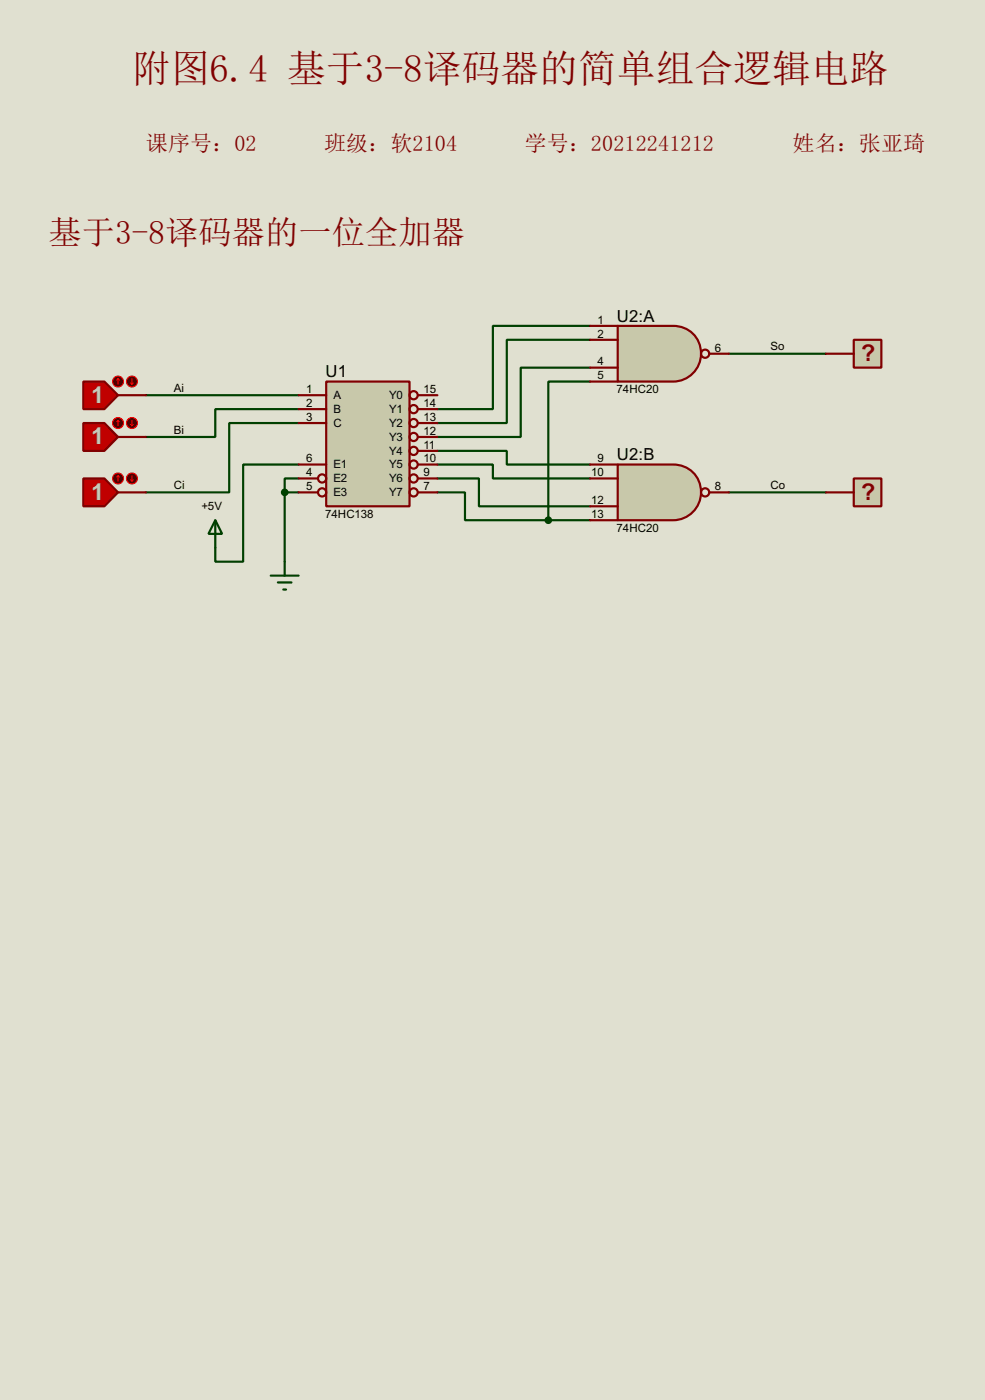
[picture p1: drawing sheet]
<svg xmlns="http://www.w3.org/2000/svg" width="180mm" height="256mm" viewBox="0 0 180 256" stroke-linecap="round" stroke-linejoin="round" font-family="sans-serif">
<path d="M0 0h180.3v256.5h-180.3z" fill="#e0e0d0"/>
<g fill="none" stroke="#004000" stroke-width=".4">
<path d="M108 59.7h-17.8v15.3h-10.1M26.7 72.4h28M54.7 75h-15.3v5.1h-12.7M54.7 77.5h-12.7v12.7h-15.3M108 62.3h-15.2v15.2h-12.7M108 67.4h-12.7v12.7h-15.2M108 69.9h-7.6v25.4M133.4 64.8h17.8M52.1 90.2h2.6M52.1 90.2v12.7M54.7 85.1h-10.2v17.8h-5.1v-2.5M54.7 87.7h-2.6v2.5"/>
<path d="M80.1 82.6h12.7v2.5h15.2M80.1 85.1h10.1v2.6h17.8M80.1 87.7h7.6v5.1h20.3M80.1 90.2h5v5.1h15.3M100.4 95.3h7.6M133.4 90.2h17.8"/>
</g>
<path d="M59.7 69.9h15.3v22.9h-15.3z" fill="#c8c8aa" stroke="#800000" stroke-width=".4"/>
<g fill="none" stroke="#800000" stroke-width=".4">
<path d="M54.7 72.4h5M54.7 75h5M54.7 77.5h5M76.5 72.4h3.6M76.5 75h3.6M76.5 77.5h3.6M54.7 85.1h5M54.7 87.7h3.5M54.7 90.2h3.5M76.5 85.1h3.6M76.5 87.7h3.6M76.5 90.2h3.6"/>
<path d="M76.5 80.1h3.6M76.5 82.6h3.6"/>
<circle cx="75.7" cy="77.5" r=".75"/>
<circle cx="75.7" cy="72.4" r=".75"/>
<circle cx="75.7" cy="75" r=".75"/>
<circle cx="58.9" cy="90.2" r=".75"/>
<circle cx="58.9" cy="87.7" r=".75"/>
<circle cx="75.7" cy="87.7" r=".75"/>
<circle cx="75.7" cy="85.1" r=".75"/>
<circle cx="75.7" cy="80.1" r=".75"/>
<circle cx="75.7" cy="82.6" r=".75"/>
<circle cx="75.7" cy="90.2" r=".75"/>
</g>
<path d="M113.1 59.7h10.1a5.1 5.1 0 0 1 5.1 5.1 5.1 5.1 0 0 1-5.1 5.1h-10.1z" fill-rule="evenodd" fill="#c8c8aa" stroke="#800000" stroke-width=".4"/>
<g fill="none" stroke="#800000" stroke-width=".4">
<path d="M108 59.7h5.1M108 62.3h5.1M108 67.4h5.1M108 69.9h5.1M129.8 64.8h3.6"/>
<circle cx="129" cy="64.8" r=".75"/>
</g>
<path d="M113.1 85.1h10.1a5.1 5.1 0 0 1 5.1 5.1 5.1 5.1 0 0 1-5.1 5.1h-10.1z" fill-rule="evenodd" fill="#c8c8aa" stroke="#800000" stroke-width=".4"/>
<g fill="none" stroke="#800000" stroke-width=".4">
<path d="M108 85.1h5.1M108 87.7h5.1M108 92.8h5.1M108 95.3h5.1M129.8 90.2h3.6"/>
<circle cx="129" cy="90.2" r=".75"/>
</g>
<path d="M156.3 62.3h5v5.1h-5z" fill-rule="evenodd" fill="#c8c8aa" stroke="#800000" stroke-width=".4"/>
<path d="M151.2 64.8h5.1" fill="none" stroke="#800000" stroke-width=".4"/>
<path d="M156.3 87.7h5v5.1h-5z" fill-rule="evenodd" fill="#c8c8aa" stroke="#800000" stroke-width=".4"/>
<path d="M151.2 90.2h5.1" fill="none" stroke="#800000" stroke-width=".4"/>
<path d="M15.3 69.9h3.8l2.5 2.5-2.5 2.6h-3.8z" fill-rule="evenodd" fill="#c00000" stroke="#800000" stroke-width=".4"/>
<path d="M21.6 72.4h5.1" fill="none" stroke="#800000" stroke-width=".4"/>
<circle cx="21.6" cy="69.9" r="1" fill="#400000" stroke="#f00" stroke-width=".2"/>
<path d="M21.6 69.4l-.2 .3M21.6 69.4l.3 .3M21.6 69.4v1" fill="none" stroke="#f00" stroke-width=".2"/>
<circle cx="24.1" cy="69.9" r="1" fill="#400000" stroke="#f00" stroke-width=".2"/>
<path d="M23.9 70.2l.3 .2M24.2 69.4v1M24.4 70.2l-.2 .2" fill="none" stroke="#f00" stroke-width=".2"/>
<path d="M15.3 77.5h3.8l2.5 2.6-2.5 2.5h-3.8z" fill-rule="evenodd" fill="#c00000" stroke="#800000" stroke-width=".4"/>
<path d="M21.6 80.1h5.1" fill="none" stroke="#800000" stroke-width=".4"/>
<circle cx="21.6" cy="77.5" r="1" fill="#400000" stroke="#f00" stroke-width=".2"/>
<path d="M21.6 77l-.2 .3M21.6 77l.3 .3M21.6 77v1" fill="none" stroke="#f00" stroke-width=".2"/>
<circle cx="24.1" cy="77.5" r="1" fill="#400000" stroke="#f00" stroke-width=".2"/>
<path d="M23.9 77.8l.3 .2M24.2 77v1M24.4 77.8l-.2 .2" fill="none" stroke="#f00" stroke-width=".2"/>
<path d="M15.3 87.7h3.8l2.5 2.5-2.5 2.6h-3.8z" fill-rule="evenodd" fill="#c00000" stroke="#800000" stroke-width=".4"/>
<path d="M21.6 90.2h5.1" fill="none" stroke="#800000" stroke-width=".4"/>
<circle cx="21.6" cy="87.7" r="1" fill="#400000" stroke="#f00" stroke-width=".2"/>
<path d="M21.6 87.2l-.2 .2M21.6 87.2l.3 .2M21.6 87.2v1" fill="none" stroke="#f00" stroke-width=".2"/>
<circle cx="24.1" cy="87.7" r="1" fill="#400000" stroke="#f00" stroke-width=".2"/>
<path d="M23.9 87.9l.3 .3M24.2 87.2v1M24.4 87.9l-.2 .3" fill="none" stroke="#f00" stroke-width=".2"/>
<path d="M39.4 95.3l1.3 2.5h-2.5zM39.4 95.3v5.1M49.6 105.5h5.1M50.9 106.7h2.5M51.9 108h.5M52.1 102.9v2.6" fill="none" stroke="#004000" stroke-width=".4"/>
<g fill="#004000" stroke="#004000" stroke-width=".4">
<circle cx="52.1" cy="90.2" r=".5"/>
<circle cx="100.3" cy="95.3" r=".5"/>
</g>
<text font-size="7.1" fill="#800000" x="24.2" y="15">附图6.4 基于3-8译码器的简单组合逻辑电路</text>
<text font-size="6.1" fill="#800000" x="8.9" y="44.7">基于3-8译码器的一位全加器</text>
<g font-size="4.8" fill="#800000">
<text x="157.6" y="66.2">?</text>
<text x="157.6" y="91.5">?</text>
</g>
<g font-size="4.8" fill="#c0c0c0">
<text x="16.7" y="73.7">1</text>
<text x="16.7" y="81.4">1</text>
<text x="16.7" y="91.5">1</text>
</g>
<g font-size="4.1" fill="#800000">
<text x="26.7" y="27.6">课序号：02</text>
<text x="59.3" y="27.6">班级：软2104</text>
<text x="96" y="27.6">学号：20212241212</text>
<text x="145.1" y="27.6">姓名：张亚琦</text>
</g>
<g font-size="3.4">
<text x="112.9" y="58.9">U2:A</text>
<text x="59.6" y="69.1">U1</text>
<text x="112.9" y="84.3">U2:B</text>
</g>
<g font-size="2.4">
<text x="109.4" y="59.3">1</text>
<text x="109.4" y="61.9">2</text>
<text x="130.9" y="64.4">6</text>
<text x="141" y="64.2">So</text>
<text x="31.8" y="71.8">Ai</text>
<text x="56.1" y="72">1</text>
<text x="77.5" y="72">15</text>
<text x="109.4" y="67">4</text>
<text x="109.4" y="69.5">5</text>
<text x="112.9" y="72">74HC20</text>
<text x="56.1" y="74.6">2</text>
<text x="56.1" y="77.1">3</text>
<text x="61" y="73.1">A</text>
<text x="61" y="75.6">B</text>
<text x="71.2" y="73.1">Y0</text>
<text x="71.2" y="75.6">Y1</text>
<text x="77.5" y="74.6">14</text>
<text x="77.5" y="77.1">13</text>
<text x="31.8" y="79.5">Bi</text>
<text x="61" y="78.2">C</text>
<text x="71.2" y="78.2">Y2</text>
<text x="71.2" y="80.8">Y3</text>
<text x="71.2" y="83.3">Y4</text>
<text x="77.5" y="79.7">12</text>
<text x="77.5" y="82.2">11</text>
<text x="31.8" y="89.6">Ci</text>
<text x="56.1" y="84.7">6</text>
<text x="56.1" y="87.3">4</text>
<text x="56.1" y="89.8">5</text>
<text x="61" y="85.8">E1</text>
<text x="61" y="88.4">E2</text>
<text x="71.2" y="85.8">Y5</text>
<text x="71.2" y="88.4">Y6</text>
<text x="77.5" y="84.7">10</text>
<text x="77.5" y="87.3">9</text>
<text x="77.5" y="89.8">7</text>
<text x="108.2" y="87.3">10</text>
<text x="109.4" y="84.7">9</text>
<text x="130.9" y="89.8">8</text>
<text x="141" y="89.6">Co</text>
<text x="36.9" y="93.5">+5V</text>
<text x="59.5" y="94.9">74HC138</text>
<text x="61" y="90.9">E3</text>
<text x="71.2" y="90.9">Y7</text>
<text x="108.2" y="92.4">12</text>
<text x="108.2" y="94.9">13</text>
<text x="112.9" y="97.4">74HC20</text>
</g>
</svg>
